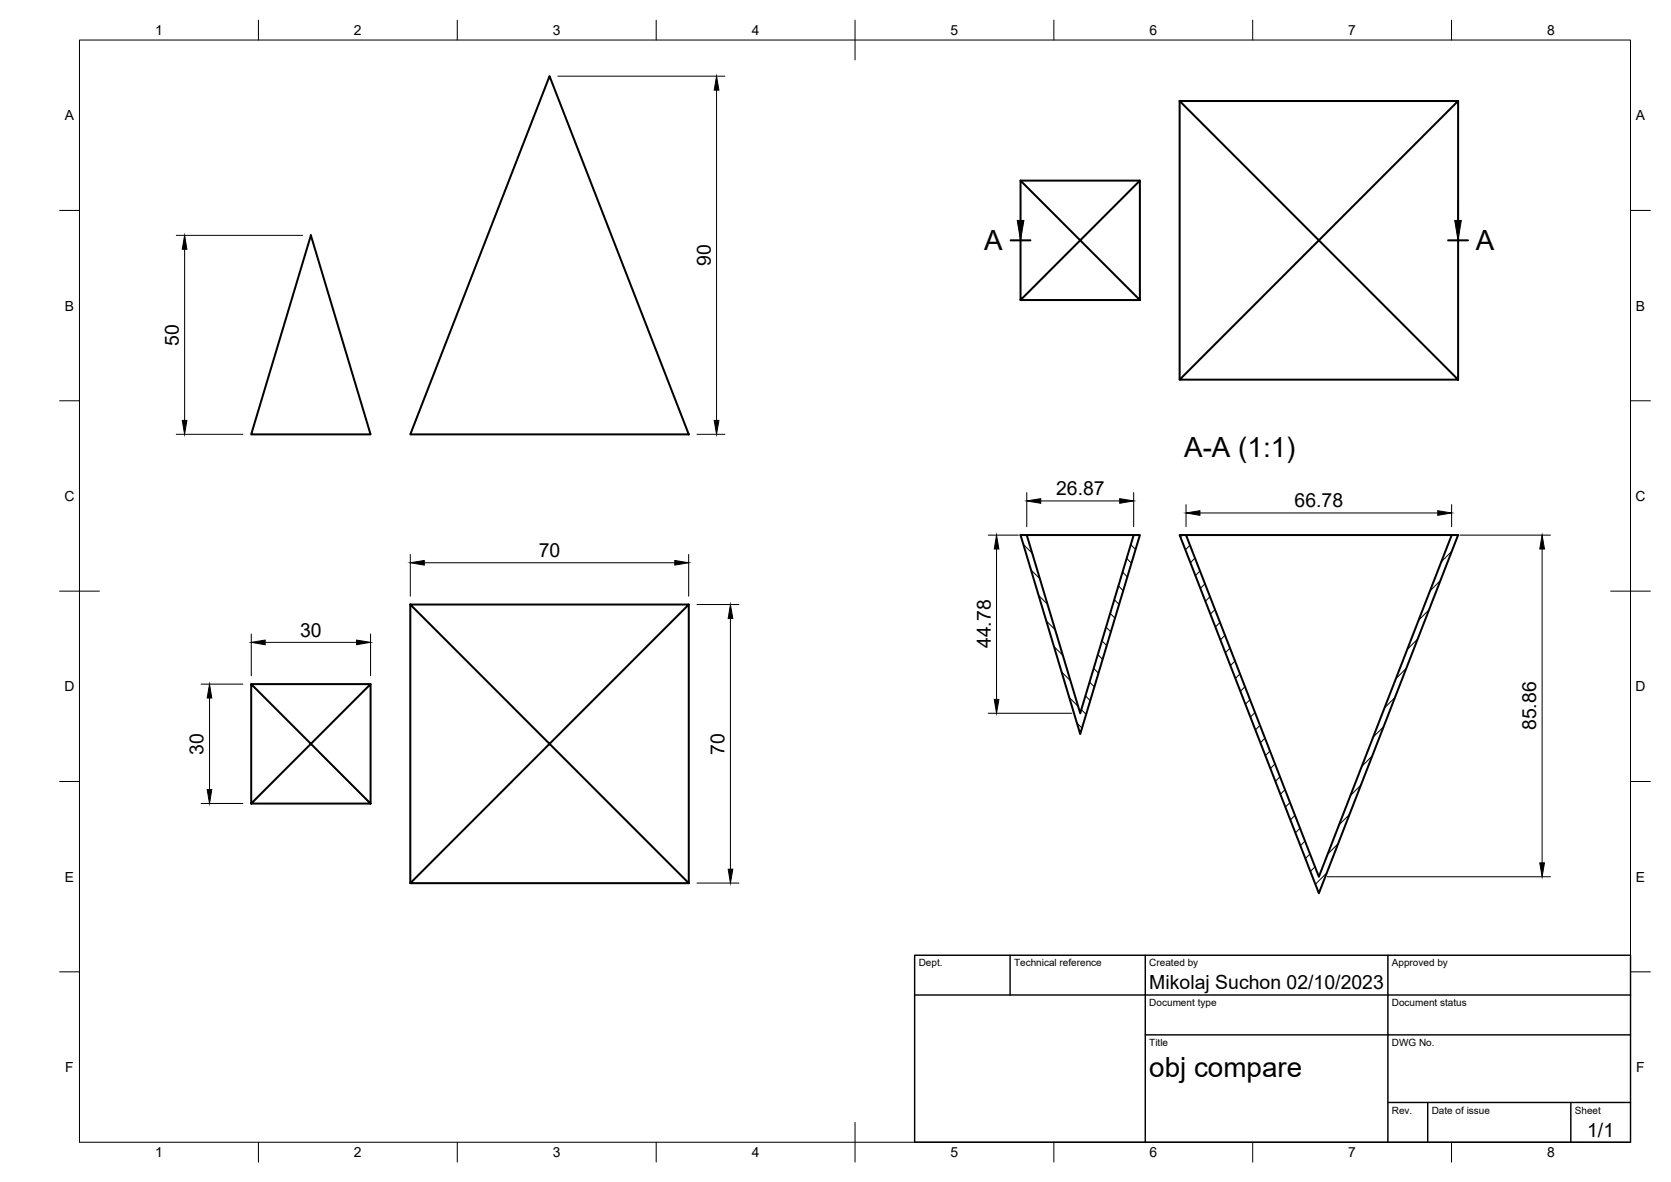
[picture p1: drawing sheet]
<svg xmlns="http://www.w3.org/2000/svg" width="420mm" height="297mm" viewBox="0 0 420 297" stroke-linecap="round" stroke-linejoin="round" font-family="sans-serif">
<!-- layer: Visible -->
<g fill="none" stroke="#000" stroke-width=".51">
<path d="M138.2 19.1l35 90.1h-70zM296.6 25.4h70l-35 35zM296.6 25.4v70M366.6 25.4v70M78.2 59.1l15 50.1h-30zM256.6 45.4h30M256.6 75.4l15-15-15-15v30h30l-15-15 15-15v30M296.6 95.4l35-35 35 35zM256.6 134.5h1.6l13.4 44.7 13.5-44.7h1.5l-15 50zM258.2 134.5h26.9M296.6 134.5h1.6l33.4 85.8 33.4-85.8h1.6l-35 90zM298.2 134.5h66.8"/>
<path d="M103.2 151.9h70l-35 35zM103.2 151.9v70M173.2 151.9v70M63.2 171.9h30M63.2 201.9l15-15-15-15v30h30l-15-15 15-15v30M103.2 221.9l35-35 35 35z"/>
</g>
<!-- layer: BORDER -->
<g fill="none" stroke="#000" stroke-width=".25">
<path d="M20 10.1h390v276.9h-390zM65 5.1v5M115 5.1v5M165 5.1v5M215 5.1v10M265 5.1v5M315 5.1v5M365 5.1v5M15 52.9h5M410 52.9h5M15 100.7h5M410 100.7h5"/>
<path d="M15 148.6h10M405 148.6h10M15 196.4h5M410 196.4h5M15 244.2h5M410 244.2h5M65 287v5M115 287v5M165 287v5M215 282.1v9.9M265 287v5M315 287v5"/>
<path d="M365 287v5"/>
</g>
<!-- layer: TITLEBLOCK -->
<path d="M230 240.1h180v46.9h-180zM230 250h180M254 240.1v9.9M288 240.1v46.9M349 240.1v46.9M288 260.1h122M349 277.1h61M359 277.1v9.9M395 277.1v9.9" fill="none" stroke="#000" stroke-width=".36"/>
<!-- layer: Hatching -->
<g fill="none" stroke="#000" stroke-width=".25">
<path d="M257.3 136.8l2.2 2.2M284.3 136.9l1.2 1.2M286.4 134.5l.2 .1M297.3 134.5l-.5 .4M299.2 137l-1.2 1.2M365 138.6l-2.6 2.6M259.2 143.2l2.3 2.2M261.2 149.6l2.2 2.3M263.1 156l2.2 2.3M278.1 157.6l1.2 1.2M279.1 154.1l1.3 1.2M280.2 150.7l1.2 1.2"/>
<path d="M281.2 147.2l1.2 1.2M282.3 143.8l1.2 1.2M283.3 140.3l1.2 1.2M300.5 140.3l-1.2 1.1M301.7 143.5l-1.1 1.1M303 146.7l-1.2 1.2M304.2 150l-1.1 1.1M305.5 153.2l-1.2 1.1M306.7 156.4l-1.1 1.2M308 159.6l-1.1 1.2M359.3 153.3l-2.6 2.6M362.2 145.9l-2.7 2.7"/>
<path d="M265 162.5l2.3 2.2M266.9 168.9l2.3 2.2M268.9 175.3l2.2 2.2M271.9 178.3l1.2 1.2M272.9 174.9l1.2 1.2M274 171.4l1.2 1.2M275 168l1.2 1.2M276 164.5l1.2 1.2M277.1 161l1.2 1.2M309.3 162.9l-1.2 1.1M310.5 166.1l-1.1 1.2M311.8 169.3l-1.2 1.2"/>
<path d="M313 172.6l-1.1 1.1M314.3 175.8l-1.2 1.2M315.6 179.1l-1.2 1.1M350.7 175.3l-2.6 2.6M353.6 168l-2.7 2.6M356.4 160.6l-2.6 2.6M270.8 181.7l1.3 1.3M316.8 182.3l-1.1 1.1M318.1 185.5l-1.2 1.2M319.3 188.8l-1.1 1.1M320.6 192l-1.2 1.1M321.8 195.2l-1.1 1.2"/>
<path d="M323.1 198.4l-1.2 1.2M342.2 197.3l-2.7 2.7M345 190l-2.6 2.6M347.9 182.7l-2.7 2.6M324.4 201.7l-1.2 1.1M325.6 204.9l-1.2 1.2M326.9 208.1l-1.2 1.2M328.1 211.4l-1.1 1.1M329.4 214.6l-1.2 1.2M330.6 217.8l-1.1 1.2M333.6 219.4l-2.9 2.8M336.4 212l-2.6 2.7"/>
<path d="M339.3 204.7l-2.6 2.6"/>
</g>
<!-- layer: Section Lines -->
<path d="M254.1 60.4h5M364.1 60.4h5" fill="none" stroke="#000" stroke-width=".51"/>
<path d="M256.6 50.4v5M366.6 50.4v5" fill="none" stroke="#000" stroke-width=".25"/>
<path d="M255.8 55.4h1.7l-.9 5zM365.8 55.4h1.6l-.8 5z" fill="#000" stroke="#000" stroke-width=".25"/>
<!-- layer: FD_Dimensions -->
<g fill="none" stroke="#000" stroke-width=".25">
<path d="M140.3 19.1h42M180.2 22.7v82.9M44.3 59.1h31.8M46.4 62.6v43M44.3 109.1h16.8M175.3 109.1h7M103.2 139.3v10.5M173.2 139.3v10.5M248.5 134.5h7.6M250.6 138v37.8M258.2 123.8v8.6M261.7 125.9h19.8"/>
<path d="M285.1 123.8v8.6M298.2 126.8v5.6M301.7 128.9h59.8M365 126.8v5.6M367.1 134.5h22.7M387.8 138v78.8M63.2 159.3v10.5M93.2 159.3v10.5M106.7 141.4h63M175.3 151.9h10.5M183.7 155.4v63M50.6 171.9h10.5"/>
<path d="M52.7 175.4v23M66.7 161.4h23M248.5 179.2h21M50.6 201.9h10.5M175.3 221.9h10.5M333.7 220.3h56.1"/>
</g>
<g fill="#000" stroke="#000" stroke-width=".25">
<path d="M180.2 19.1l.6 3.6h-1.2zM46.4 59.1l.6 3.5h-1.2zM45.8 105.6h1.2l-.6 3.5zM179.6 105.6h1.2l-.6 3.5zM250.6 134.5l.6 3.5h-1.2zM258.2 125.9l3.5-.6v1.2zM281.5 125.3l3.6 .6-3.6 .6zM298.2 128.9l3.5-.6v1.2zM361.5 128.3l3.5 .6-3.5 .6zM387.8 134.5l.5 3.5h-1.1zM103.2 141.4l3.5-.5v1.1zM169.7 140.9l3.5 .5-3.5 .6z"/>
<path d="M183.7 151.9l.6 3.5h-1.2zM52.7 171.9l.6 3.5h-1.2zM63.2 161.4l3.5-.5v1.1zM89.7 160.9l3.5 .5-3.5 .6zM250 175.8h1.2l-.6 3.4zM52.1 198.4h1.2l-.6 3.5zM183.1 218.4h1.2l-.6 3.5zM387.2 216.8h1.1l-.5 3.5z"/>
</g>
<g font-size="7">
<text x="247.4" y="62.9">A</text>
<text x="371.1" y="62.9">A</text>
<text x="297.8" y="114.8">A-A (1:1)</text>
<text x="289" y="270.6">obj compare</text>
</g>
<g font-size="4.9">
<text x="178.7" y="66.9" transform="rotate(-90 178.7 66.9)">90</text>
<text x="45" y="86.9" transform="rotate(-90 45 86.9)">50</text>
<text x="265.5" y="124.4">26.87</text>
<text x="325.5" y="127.5">66.78</text>
<text x="135.4" y="140">70</text>
<text x="75.5" y="160">30</text>
<text x="249.1" y="162.9" transform="rotate(-90 249.1 162.9)">44.78</text>
<text x="386.3" y="183.5" transform="rotate(-90 386.3 183.5)">85.86</text>
<text x="51.2" y="189.6" transform="rotate(-90 51.2 189.6)">30</text>
<text x="182.2" y="189.6" transform="rotate(-90 182.2 189.6)">70</text>
<text x="289" y="248.5">Mikolaj Suchon 02/10/2023</text>
<text x="399.1" y="285.7">1/1</text>
</g>
<g font-size="3.5">
<text x="39" y="8.8">1</text>
<text x="89" y="8.8">2</text>
<text x="139" y="8.8">3</text>
<text x="189" y="8.8">4</text>
<text x="239" y="8.8">5</text>
<text x="289" y="8.8">6</text>
<text x="339" y="8.8">7</text>
<text x="389" y="8.8">8</text>
<text x="16.3" y="30.2">A</text>
<text x="411.3" y="30.2">A</text>
<text x="16.3" y="78">B</text>
<text x="411.3" y="78">B</text>
<text x="16.2" y="125.9">C</text>
<text x="411.2" y="125.9">C</text>
<text x="16.2" y="173.7">D</text>
<text x="411.2" y="173.7">D</text>
<text x="16.3" y="221.6">E</text>
<text x="411.3" y="221.6">E</text>
<text x="16.4" y="269.4">F</text>
<text x="411.4" y="269.4">F</text>
<text x="39" y="290.8">1</text>
<text x="89" y="290.8">2</text>
<text x="139" y="290.8">3</text>
<text x="189" y="290.8">4</text>
<text x="239" y="290.8">5</text>
<text x="289" y="290.8">6</text>
<text x="339" y="290.8">7</text>
<text x="389" y="290.8">8</text>
</g>
<g font-size="2.5">
<text x="231" y="242.9">Dept.</text>
<text x="255" y="242.9">Technical reference</text>
<text x="289" y="242.9">Created by</text>
<text x="350" y="242.9">Approved by</text>
<text x="289" y="252.8">Document type</text>
<text x="350" y="252.8">Document status</text>
<text x="289" y="262.9">Title</text>
<text x="350" y="262.9">DWG No.</text>
<text x="350" y="279.9">Rev.</text>
<text x="360" y="279.9">Date of issue</text>
<text x="396" y="279.9">Sheet</text>
</g>
</svg>
